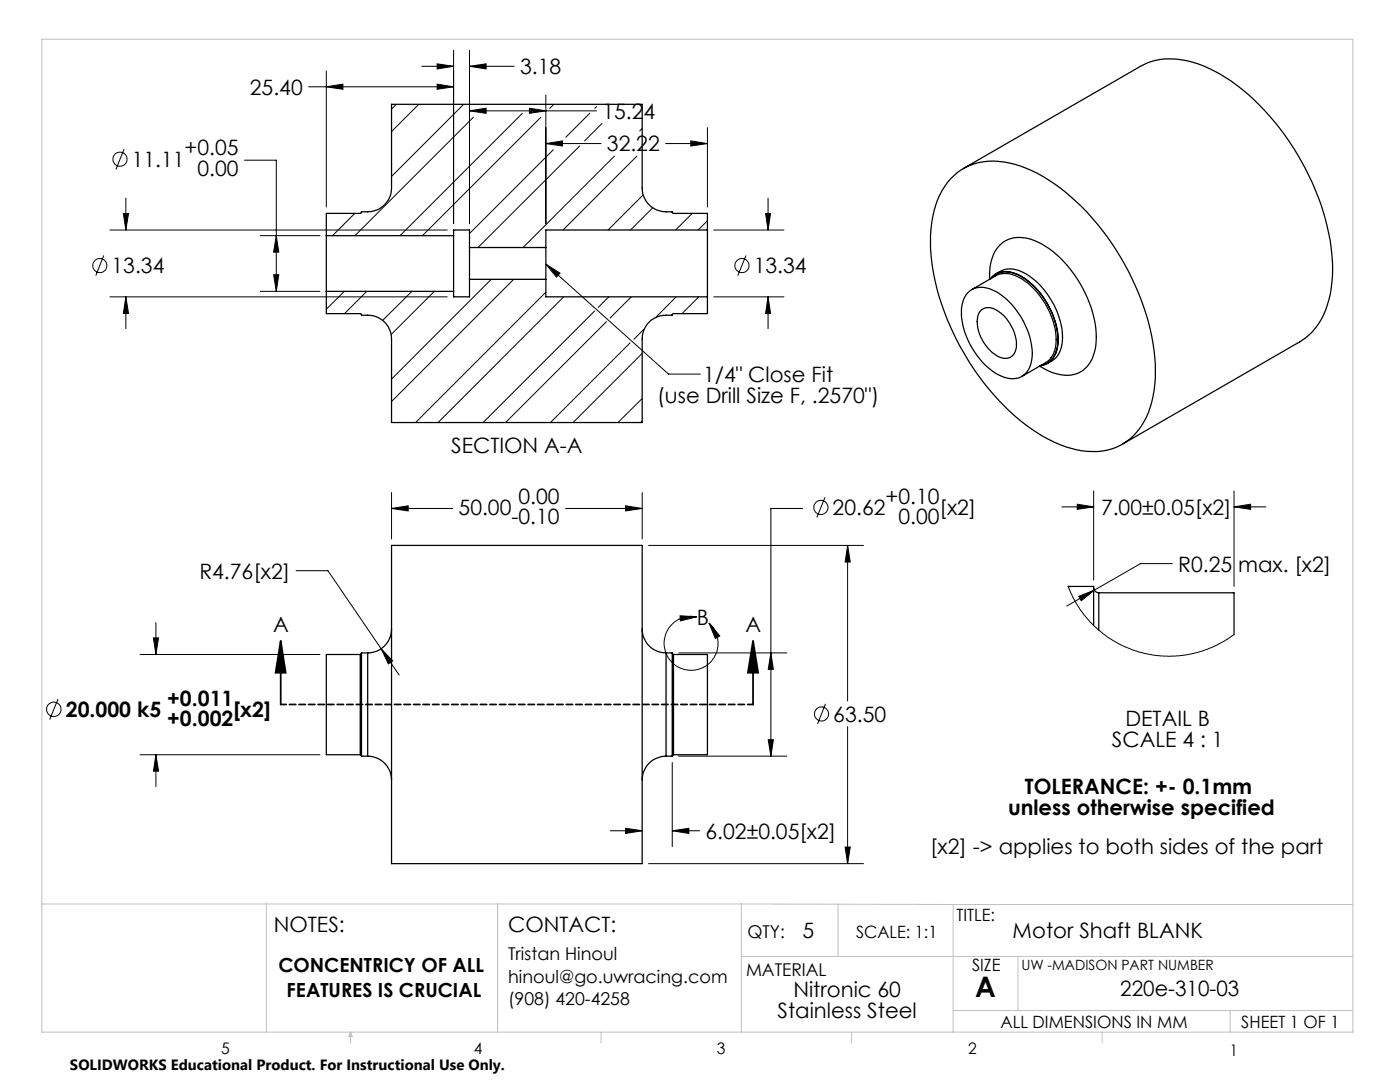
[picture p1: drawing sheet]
<svg xmlns="http://www.w3.org/2000/svg" width="279mm" height="216mm" viewBox="0 0 279 216" stroke-linecap="round" stroke-linejoin="round" font-family="sans-serif">
<g fill="none" stroke="#c0c0c0" stroke-width=".2">
<path d="M8.4 7.8h261.6v198.2h-261.6zM8.4 180.4h139.6M53.2 180.4v25.6M99.3 180.4v25.6M148 180.4v25.6M148 190.9h122M148 180.4l42.2 .1M167.3 180.4v10.5M190.2 180.5v25.5M190.2 180.5h79.8M203.2 190.9v10.7M70 206v2.1"/>
<path d="M70 206l.3 .8h-.7zM119.9 206v2.1M170 206v2.1M190.2 201.6h79.8M220 206v2.1M245.5 201.6v4.4"/>
</g>
<g fill="none" stroke="#000" stroke-width=".2">
<path d="M61.6 17.3h28.9M65.1 17.3l3.3-.5v1zM65.1 14.1v27.2M84.2 13.2h6.3M87.2 12.7l3.3 .5-3.3 .6zM87.2 16.8l3.3 .5-3.3 .5zM90.5 10.1v34.5M93.7 13.2l3.3-.5v1.1zM93.7 10.1v34.5M93.7 13.2h8.9M108.9 18.9v25.7M24.8 29.7l-1.7 4.1"/>
<path d="M25.1 39.5v6.4M48.8 32h6.3v26.1M79.1 20.8l-1 1M83.6 20.8l-5.5 5.4M92.5 20.8l-14.4 14.4M93.7 22.1l3.3-.5v1zM93.7 22.1h25.4M94.5 23.4l-23.7 23.6M97 20.8h.1M104.2 22.6l-24.4 24.4M105.7 21.6l3.2 .5-3.2 .5zM106 20.8h.1"/>
<path d="M107.9 23.4l-23.6 23.6M108.9 28.6l3.4-.5v1zM108.9 28.6h11M110.4 29.9l-16.7 16.7M110.5 20.8l-.8 .8M115.7 29.1l-20.3 20.3M117.7 22.6l-4.8 4.8M119.1 21.3l-.4 .3M120.2 24.6l-3.5 3.5M122.6 31.2l-18.2 18.2M127.1 31.2l-14.7 14.7M128.2 25.6l-.5 .5"/>
<path d="M128.3 38.9l-6.9 7M132.8 28.6h8.4M137.9 28.1l3.3 .5-3.3 .5zM141.2 25.5v15.8M153.3 39.5v6.4M20.7 51l-1.6 4M21.9 45.9h67.4M21.9 59.2h67.4M24.6 42.6h1l-.5 3.3zM25.1 59.2l.5 3.3h-1zM25.1 59.2v6.4M52 58.1h11.9"/>
<path d="M52 47h11.9M54.6 54.8h1l-.5 3.3zM55.1 47l.5 3.3h-1zM68.7 58.1l-3.6 3.6M70.8 42.6l-4.4 4.4M73.2 58.1l-4.4 4.5M82.2 58.1l-5.8 5.8M86.7 58.1l-8.6 8.6M98 55.7l-19.9 19.9M102.5 55.7l-24.4 24.4M108.9 58.3l-26 26M108.9 49.3v.1"/>
<path d="M108.9 52.7l2.9 1.8-.7 .8zM108.9 52.7l24.5 21.9h6.4M112.5 59.2l-25.1 25.1M121.5 59.2l-2.1 2.1M126 59.2l-4.3 4.3M130.3 41.5l-4.5 4.4M134.9 59.2l-4.1 4.2M138.1 42.6l-3.3 3.3M139.5 59.2l-3.4 3.4M141.2 44.1l-1.9 1.8M142.5 45.9h14M142.5 59.2h14"/>
<path d="M148.9 51l-1.7 4M152.8 42.6h1l-.5 3.3zM153.3 59.2l.5 3.3h-1zM153.3 59.2v6.4M118.7 62.1l-22.3 22.2M121 64.2l-20.1 20.1M125.8 68.4l-15.9 15.9M128.2 79.5l-4.9 4.8M128.2 70.5l-13.8 13.8M128.6 65.6l-2.1 2.1M78.1 98.3v9.3M128.2 98.3v9.3"/>
<path d="M128.2 84l-.4 .3M164.6 99.2l-1.6 4.1M218.3 98v17.7M246.3 98v19M59.1 113.9h6.3l14.3 20.8M78.1 101.5l3.4-.6v1.1zM78.1 101.5h12.2M112.9 101.5h15.3M124.8 100.9l3.4 .6-3.4 .5zM129.4 108.8h42.9M160.2 101.5h-6.4v49.4M169.2 108.8l.5 3.3h-1z"/>
<path d="M169.2 108.8v31.1M211.9 101.1h6.4M213.2 117l.9 2.1 1.6 2.7 1.9 2.3 1.3 1.3 2.1 1.7 1.6 1 1.8 .9 2.8 1.1 4.4 .8 2 .1 3-.3 2.3-.5 3.4-1.2 1.9-1 2.1-1.4M215 100.6l3.3 .5-3.3 .5zM215.3 119l3.1-1.2-2.6 2.1zM218.4 117.8l-5.5 3.1M234 112.5h-6.4l-9.2 5.3M246.3 101.1l3.3-.5v1zM246.3 101.1h6.3M11.6 139.5l-1.7 4.1M27.9 130.6h36M30.6 127.3h1l-.5 3.3z"/>
<path d="M31.1 124.2v6.4M76.1 129.4l2.3 2.5-.9 .6zM135.4 130.3h21.6M135.7 122.9l3.3 .2-3.2 .8zM139 123.1a5.4 5.4 0 0 0-6.4 6 5.4 5.4 0 0 0 7.9 4 5.4 5.4 0 0 0 1-8.8M141.5 124.3l2.2 2.6-.9 .5zM153.8 130.3l.5 3.3h-1zM27.9 150.6h36M31.1 150.6l.5 3.3h-1zM31.1 150.6v6.4M134.2 152.2v16.7M135.4 150.9h21.6"/>
<path d="M153.3 147.6h1l-.5 3.3zM164.7 140.4l-1.5 4.1M169.2 145v27.3M121.8 165.8h6.4M124.8 165.3l3.4 .5-3.4 .5zM129.4 172.3h42.9M134.2 165.8l3.3-.5v1zM134.2 165.8h5.4M168.7 169h1l-.5 3.3z"/>
<circle cx="24" cy="31.8" r="1.41"/>
<circle cx="19.9" cy="53" r="1.41"/>
<circle cx="148.1" cy="53" r="1.4"/>
<circle cx="163.8" cy="101.3" r="1.41"/>
<circle cx="10.7" cy="141.5" r="1.43"/>
<circle cx="164" cy="142.5" r="1.41"/>
</g>
<path d="M56 127.9l1 6.3h-2zM56 127.9v12.7M150.3 127.9l1 6.3h-2zM150.3 127.9v12.7" fill="none" stroke="#000" stroke-width=".35"/>
<path d="M150.3 140.6h-94.3" fill="none" stroke="#000" stroke-width=".35" stroke-dasharray="1.3 .6" stroke-dashoffset=".2"/>
<g fill="#000">
<path d="M78.1 101.5l3.4-.6v1.1zM124.8 100.9l3.4 .6-3.4 .5zM76.1 129.4l1.4 3.1 .9-.6zM124.8 165.3l3.4 .5-3.4 .5zM134.2 165.8l3.3-.5v1zM153.8 130.3l.5 3.3h-1zM153.3 147.6h1l-.5 3.3zM169.2 108.8l.5 3.3h-1zM168.7 169h1l-.5 3.3zM152.8 42.6h1l-.5 3.3zM153.3 59.2l.5 3.3h-1zM108.9 28.6l3.4-.5v1zM137.9 28.1l3.3 .5-3.3 .5zM87.2 12.7l3.3 .5-3.3 .6zM93.7 13.2l3.3-.5v1.1zM93.7 22.1l3.3-.5v1zM105.7 21.6l3.2 .5-3.2 .5zM54.6 54.8h1l-.5 3.3zM55.1 47l.5 3.3h-1zM24.6 42.6h1l-.5 3.3zM25.1 59.2l.5 3.3h-1zM65.1 17.3l3.3-.5v1zM87.2 16.8l3.3 .5-3.3 .5zM215 100.6l3.3 .5-3.3 .5zM246.3 101.1l3.3-.5v1zM215.3 119l.5 .9 2.6-2.1z"/>
<path d="M30.6 127.3h1l-.5 3.3zM31.1 150.6l.5 3.3h-1z"/>
<path d="M135.7 122.9l3.3 .2-3.2 .8zM141.5 124.3l2.2 2.6-.9 .5zM108.9 52.7l2.9 1.8-.7 .8z"/>
<path d="M150.3 127.9l1 6.3h-2zM56 127.9l1 6.3h-2z"/>
</g>
<g fill="none" stroke="#000" stroke-width=".25">
<path d="M189.7 35.7a11.7 11.7 0 0 1 11.7-3.2 29.1 29.1 0 0 1 13.4 7.8 51.3 51.3 0 0 1 15.7 31.1 21.5 21.5 0 0 1-2.7 13.7 11.4 11.4 0 0 1-11.9 4.9 29.4 29.4 0 0 1-15.6-9.1 51.7 51.7 0 0 1-14.4-28.7 23.2 23.2 0 0 1 2.1-14.1zM192.3 33.6l35.3-20.4a12.8 12.8 0 0 1 10.3-.8 33.4 33.4 0 0 1 15.5 10.7 50.6 50.6 0 0 1 12.4 27.9 21.2 21.2 0 0 1-2.7 13.6 11.5 11.5 0 0 1-3.7 3.6l-35.4 20.4M65.1 58.1v4.5h6.9l.1 .3a5.1 5.1 0 0 1 5.9 3.5l.1 1.3v16.6h50.1v-16.6a4.7 4.7 0 0 1 4.7-4.8h1.3l.1-.3h6.9v-3.4M65.1 47v11.1M65.1 58.1h25.4M65.1 47h25.4M90.5 47v11.1M90.5 47v-1.1h3.2v3.5M93.7 49.4v6.3M93.7 55.7h15.2M93.7 55.7v3.5h-3.2v-1.1M93.7 49.4h15.2"/>
<path d="M108.9 49.4v6.3M108.9 55.7v3.5h32.3M141.2 45.9v-3.3h-6.8l-.2-.3a5.1 5.1 0 0 1-5.9-3.6l-.1-1.2v-16.7h-50.1v16.7a4.8 4.8 0 0 1-4.7 4.8h-1.3l-.2 .3h-6.8v4.4M141.2 45.9v13.3M141.2 45.9h-32.3v3.5M193.2 58.3a4.4 4.4 0 0 1 5.4-.2 15.3 15.3 0 0 1 7.4 13.1 4.2 4.2 0 0 1-3.2 4.3 7.6 7.6 0 0 1-6.1-2.5 15.7 15.7 0 0 1-4.8-11.4l.2-1.3a4.1 4.1 0 0 1 1.1-2zM193.9 57.8l4.8-2.8a4.9 4.9 0 0 1 5.3 .7 15.5 15.5 0 0 1 6.7 12.8 4.6 4.6 0 0 1-2 3.9l-4.8 2.7M197.5 55.7a8.5 8.5 0 0 1 2.7-7.4 7 7 0 0 1 7.6 .3 23.5 23.5 0 0 1 10.3 13.9 12.5 12.5 0 0 1-.7 10 5.5 5.5 0 0 1-6.6 2.1l-1.5-.6-1.8-.9M197.6 55.7a4 4 0 0 1 4.8-1.2 14.6 14.6 0 0 1 8.1 9.3 9.1 9.1 0 0 1-.3 7.7l-.4 .4a3.4 3.4 0 0 1-2.2 1.1M197.8 55.6a4.2 4.2 0 0 1 5.1-.9 15.6 15.6 0 0 1 8.2 13.8 4.3 4.3 0 0 1-3.2 4.4h-.1M198.7 54.6a5 5 0 0 1 5.9 0 15.8 15.8 0 0 1 7.4 13.4 4.9 4.9 0 0 1-3 4.5M195.7 62a2.65 2.65 0 0 1 3.7 .2 8.1 8.1 0 0 1 3.3 7.5 2.22 2.22 0 0 1-3.3 1.5 8.3 8.3 0 0 1-4.3-8.1z"/>
<path d="M78.1 108.8h50.1v63.5h-50.1zM213.2 117h5.1v7.8M213.3 117v.2M218.3 117.3a1.09 1.09 0 0 0 1 1M219.3 118.3h27v8.3M219.3 118.3v7.4M71.9 130.6h-6.8v20h6.8M71.9 130.6v20M72.1 130.3l-.2 .3M73.4 130.3h-1.3v20.6h1.3M73.4 130.3v20.6M78.1 125.5a4.8 4.8 0 0 1-4.7 4.8"/>
<path d="M128.2 125.5a4.8 4.8 0 0 0 4.7 4.8M132.9 130.3h1.3v20.6h-1.3M132.9 130.3v20.6M134.2 130.3l.2 .3M134.4 130.6h6.8v20h-6.8M134.4 130.6v20M71.9 150.6l.2 .2M73.4 150.9a4.8 4.8 0 0 1 4.7 4.7M132.9 150.9a4.8 4.8 0 0 0-4.7 4.7M134.4 150.6l-.2 .2"/>
</g>
<text font-size="5.6" x="194.6" y="199">A</text>
<g font-size="4.2">
<text x="103.8" y="14.8">3.18</text>
<text x="49.9" y="18.9">25.40</text>
<text x="120.2" y="23.7">15.24</text>
<text x="26.3" y="33.3">11.11</text>
<text x="36.9" y="31">+0.05</text>
<text x="39.4" y="35.1">0.00</text>
<text x="121.1" y="30.2">32.22</text>
<text x="22.3" y="54.5">13.34</text>
<text x="150.4" y="54.5">13.34</text>
<text x="140.3" y="76.3">1/4&quot; Close Fit</text>
<text x="131.1" y="80.4">(use Drill Size F, .2570&quot;)</text>
<text x="90.1" y="90.4">SECTION A-A</text>
<text x="103.5" y="100.5">0.00</text>
<text x="176.7" y="100.5">+0.10</text>
<text x="91.5" y="102.8">50.00</text>
<text x="102.1" y="104.6">-0.10</text>
<text x="166.2" y="102.8">20.62</text>
<text x="179.3" y="104.6">0.00</text>
<text x="187.5" y="102.8">[x2]</text>
<text x="219.7" y="102.7">7.00±0.05[x2]</text>
<text x="39.8" y="115.5">R4.76[x2]</text>
<text x="235.1" y="114">R0.25 max. [x2]</text>
<text x="139.1" y="124.8">B</text>
<text x="54.5" y="126.1">A</text>
<text x="148.8" y="126.1">A</text>
<text x="13.1" y="143.1">20.000 k5</text>
<text x="33.4" y="140.8">+0.011</text>
<text x="46.6" y="143.1">[x2]</text>
<text x="166.3" y="144">63.50</text>
<text x="33.4" y="144.9">+0.002</text>
<text x="221.9" y="149">SCALE 4 : 1</text>
<text x="224.6" y="144.8">DETAIL B</text>
<text x="204.5" y="158.4">TOLERANCE: +- 0.1mm</text>
<text x="140.8" y="167.4">6.02±0.05[x2]</text>
<text x="201.2" y="162.6">unless otherwise specified</text>
<text x="185.6" y="170.4">[x2] -&gt; applies to both sides of the part</text>
<text x="54.6" y="185.9">NOTES:</text>
<text x="101.4" y="185.9">CONTACT:</text>
<text x="160.1" y="187.2">5</text>
<text x="202.1" y="187.2">Motor Shaft BLANK</text>
<text x="155.2" y="203.1">Stainless Steel</text>
<text x="158.3" y="198.9">Nitronic 60</text>
<text x="223.6" y="198.8">220e-310-03</text>
</g>
<g font-size="3.9">
<text x="55.6" y="194">CONCENTRICY OF ALL</text>
<text x="57.2" y="198.9">FEATURES IS CRUCIAL</text>
</g>
<g font-size="3.5">
<text x="101.4" y="191.6">Tristan Hinoul</text>
<text x="149.2" y="187.2">QTY:</text>
<text x="101.4" y="196.1">hinoul@go.uwracing.com</text>
<text x="148.9" y="194.7">MATERIAL</text>
<text x="101.4" y="200.6">(908) 420-4258</text>
</g>
<g font-size="3.4">
<text x="190.9" y="183.8">TITLE:</text>
<text x="170.9" y="187.2">SCALE: 1:1</text>
<text x="194" y="193.8">SIZE</text>
<text x="199.7" y="205.1">ALL DIMENSIONS IN MM</text>
<text x="247.7" y="205.1">SHEET 1 OF 1</text>
</g>
<g font-size="3.2">
<text x="44.2" y="210.4">5</text>
<text x="94.6" y="210.3">4</text>
<text x="143.1" y="210.4">3</text>
<text x="193.2" y="210.3">2</text>
<text x="245.4" y="210.6">1</text>
</g>
<text font-size="3" x="14" y="213.5">SOLIDWORKS Educational Product. For Instructional Use Only.</text>
<text font-size="2.8" x="203.8" y="193.5">UW -MADISON PART NUMBER</text>
</svg>
